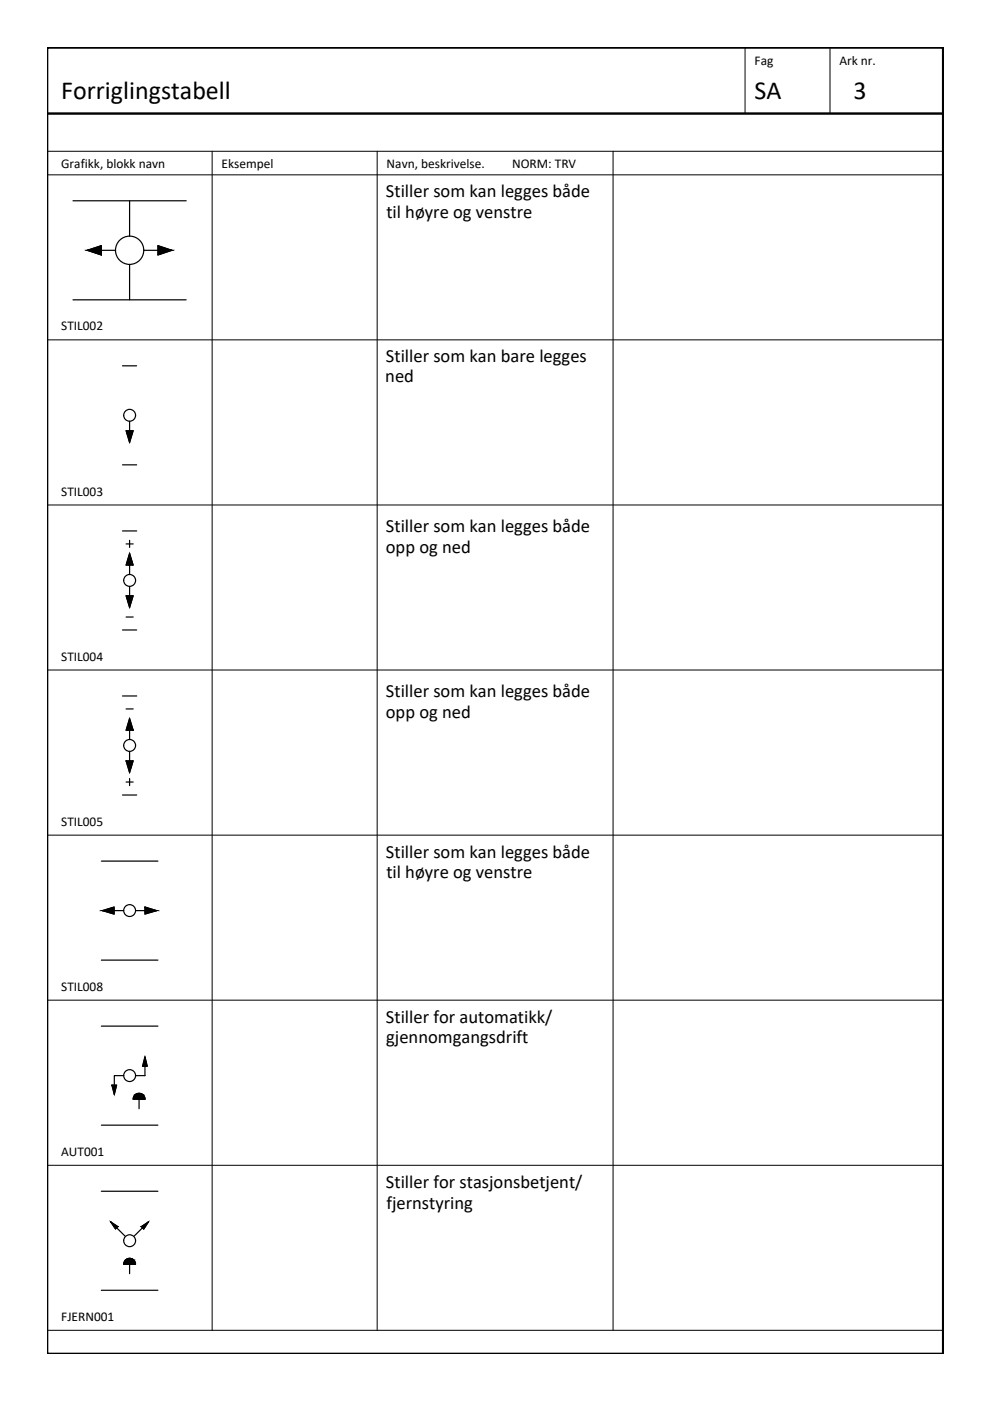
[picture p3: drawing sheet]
<svg xmlns="http://www.w3.org/2000/svg" width="210mm" height="297mm" viewBox="0 0 210 297" stroke-linecap="round" stroke-linejoin="round" font-family="sans-serif">
<g fill="none" stroke="#000" stroke-width=".25">
<path d="M15.5 42.6h24M18.5 53.1l3-1v2zM19.5 53.1l1.5-.5v1l-1.3-.5M21 52.8l-.8 .3 .8 .2M21.2 52.3v1.5l-2.2-.7 2.2-.8-2.2 .8h2.2M21.5 53.1h3M24.5 53.1a3 3 0 0 1 3-3 3 3 0 0 1 3 3M24.5 53.1a3 3 0 0 0 3 3 3 3 0 0 0 3-3M27.5 42.6v7.5M27.5 56.1v7.5M30.5 53.1h3M33.5 52.1l3 1-3 1z"/>
<path d="M33.7 52.3l2 .8-2 .7zM33.7 53.1h2M34 52.6l1.2 .5-1.2 .5zM34 52.8l.7 .3-.7 .2M15.5 63.6h24M26 77.6h3M26 98.6h3M26.7 91.3h1.5l-.7 2.5zM27 91.6h1l-.5 1.7zM27.2 91.8l.3 1 .2-1h-.5h.3v.8M27.5 89.3v2M26 112.6h3"/>
<path d="M26.7 115.3h1.5M27.5 117.3l.7 2.5h-1.5zM27.5 117.8l.5 1.8h-1zM27.5 118.3l.2 1h-.5zM27.5 114.6v1.5M27.5 118.3v1M27.5 119.8v2M26 133.6h3M26.7 126.3h1.5l-.7 2.5zM26.7 130.8h1.5M27 126.6h1l-.5 1.7zM27.2 126.8h.5l-.2 1z"/>
<path d="M27.5 124.3v2M27.5 126.8v.8M26 147.6h3M26.7 150.3h1.5M27.5 152.3l.7 2.5h-1.5zM27.5 152.8l.5 1.8h-1zM27.5 153.3l.2 1h-.5zM27.5 153.3v1M27.5 154.8v2M27.5 159.3v2M26 168.6h3M26.7 161.3h1.5l-.7 2.5z"/>
<path d="M26.7 165.8h1.5M27 161.6h1l-.5 1.7zM27.2 161.8h.5l-.2 1zM27.5 161.8v.8M27.5 165.1v1.5M21.5 182.6h12M21.7 193.1l2.5-.8v1.5zM22.2 193.1l1.8-.5v1zM22.7 193.1l1-.3v.5zM22.9 193.1h.8M24.2 193.1h2M28.7 193.1h2"/>
<path d="M30.7 192.3l2.5 .8-2.5 .7zM31 192.6l1.7 .5-1.7 .5zM31.2 192.8l1 .3-1 .2zM31.2 193.1h.5M21.5 217.6h12M21.5 203.6h12M21.5 238.6h12M23.7 230.1h1l-.5 2zM26.2 228.1h-2v3.2l.3-1h-.5l.2 1.5M26.2 228a1.26 1.26 0 0 1 1.3-1.2 1.26 1.26 0 0 1 1.2 1.2M26.2 228a1.26 1.26 0 0 0 1.3 1.3 1.26 1.26 0 0 0 1.2-1.3M28.5 233a1.01 1.01 0 0 1 1-1 1.01 1.01 0 0 1 1 1"/>
<path d="M28.7 233a.75 .75 0 0 1 .8-.7 .75 .75 0 0 1 .7 .7M28.8 232a1.26 1.26 0 0 1 1.3-.1 1.26 1.26 0 0 1 .7 1.1h-2.6l.1-.4zM29 233a.5 .5 0 0 1 .5-.5 .5 .5 0 0 1 .5 .5M29.2 233l.3-.3 .3 .3M29.5 233.1v2M30.7 224.8v-.2v3.5h-2M30.7 224.8l.3 1h-.5zM30.7 224.1l.5 2h-1zM30.7 224.3v.3M21.5 252.6h12M23.5 259.1l1.5 1-.5 .5zM23.5 259.1l3 3"/>
<path d="M24 259.6l.7 .5v.2h-.2zM31.5 259.1l-3 3M21.5 273.6h12M26.7 267a1.26 1.26 0 0 1 1.4-.1 1.26 1.26 0 0 1 .6 1.2h-2.5l.1-.4zM26.8 267.1a1.01 1.01 0 0 1 1.1-.2 1.01 1.01 0 0 1 .6 .9h-2zM26.9 267.3a.9 .9 0 0 1 1.3 .3h-1.5zM27.5 268.1v2M30 260.1l1.5-1-1 1.5zM30.2 260.1l.8-.5-.5 .7h-.3z"/>
<circle cx="27.5" cy="88" r="1.26"/>
<circle cx="27.5" cy="123.1" r="1.26"/>
<circle cx="27.5" cy="158" r="1.26"/>
<circle cx="27.5" cy="193.1" r="1.26"/>
<circle cx="27.5" cy="263.1" r="1.26"/>
</g>
<g fill="#000" stroke="#000" stroke-width=".21">
<path d="M26.7 91.3h1.5l-.7 2.5zM27.5 117.3l.7 2.5h-1.5zM26.7 126.3h1.5l-.7 2.5zM27.5 152.3l.7 2.5h-1.5zM26.7 161.3h1.5l-.7 2.5zM23.7 230.1h1l-.5 2zM30.7 224.1l.5 2h-1z"/>
<path d="M18.5 53.1l3-1v1zM18.5 53.1l3 1v-1z"/>
<path d="M33.5 52.1l3 1h-3zM33.5 53.1v1l3-1z"/>
<path d="M21.7 193.1l2.5-.8v.8zM21.7 193.1l2.5 .7v-.7z"/>
<path d="M30.7 192.3l2.5 .8h-2.5zM30.7 193.1v.7l2.5-.7z"/>
<path d="M29.4 231.8l.4 .1zM29.1 231.9h.7z"/>
<path d="M29.1 231.9l.9 .1zM28.9 232h1.1z"/>
<path d="M28.9 232l1.3 .1zM28.7 232.1h1.5z"/>
<path d="M28.7 232.1l1.7 .1-.2-.1zM28.7 232.1l1.7 .1h-1.8z"/>
<path d="M28.6 232.2l1.9 .2-.1-.2zM28.6 232.2l1.9 .2h-2.1z"/>
<path d="M28.4 232.4l2.2 .2-.1-.2zM28.4 232.4l2.2 .2h-2.3z"/>
<path d="M28.3 232.6l2.4 .2-.1-.2zM28.3 232.6l2.4 .2h-2.4z"/>
<path d="M28.3 232.8l2.4 .3v-.3zM28.3 232.8l2.4 .3h-2.5z"/>
<path d="M23.5 259.1l1.5 1h-.8zM24.2 260.1l.3 .5 .5-.5z"/>
<path d="M30 260.1l1.5-1-.7 1zM30 260.1l.5 .5 .3-.5z"/>
<path d="M27.4 266.8l.4 .1zM27.1 266.9h.7z"/>
<path d="M27.1 266.9h.9zM26.9 266.9h1.1z"/>
<path d="M26.9 266.9l1.3 .2-.2-.2zM26.7 267.1l.2-.2 1.3 .2z"/>
<path d="M26.7 267.1l1.7 .1-.2-.1zM26.6 267.2l.1-.1 1.7 .1z"/>
<path d="M26.6 267.2l1.9 .2-.1-.2zM26.6 267.2l1.9 .2h-2.1z"/>
<path d="M26.4 267.4l2.2 .2-.1-.2zM26.4 267.4l2.2 .2h-2.3z"/>
<path d="M26.3 267.6l2.4 .2-.1-.2zM26.3 267.6l2.4 .2h-2.5z"/>
<path d="M26.2 267.8l2.5 .3v-.3zM26.2 267.8l2.5 .3h-2.5z"/>
</g>
<path d="M10 10.1h190v276.9h-190zM10 24.1h189.9" fill="none" stroke="#000" stroke-width=".51"/>
<g fill="none" stroke="#000" stroke-width=".21">
<path d="M158 10.1v14M176 10.1v14M10 32.1h189.9M10 37.1h189.9M45 32.1v250M80 32.1v250M130 32.1v250M10 72.1h189.9M10 107.1h189.9M10 142.1h189.9M10 177.1h189.9M10 212.1h189.9"/>
<path d="M10 247.1h189.9M10 282.1h189.9"/>
</g>
<g font-size="5.5">
<text x="13" y="21.1">Forriglingstabell</text>
<text x="160" y="21.1">SA</text>
<text x="181" y="21.1">3</text>
</g>
<g font-size="3.9">
<text x="81.8" y="41.8">Stiller som kan legges både</text>
<text x="81.9" y="46.2">til høyre og venstre</text>
<text x="81.8" y="76.8">Stiller som kan bare legges</text>
<text x="81.7" y="81.1">ned</text>
<text x="81.8" y="112.9">Stiller som kan legges både</text>
<text x="81.8" y="117.2">opp og ned</text>
<text x="81.8" y="147.9">Stiller som kan legges både</text>
<text x="81.8" y="152.2">opp og ned</text>
<text x="81.8" y="181.8">Stiller som kan legges både</text>
<text x="81.9" y="186.2">til høyre og venstre</text>
<text x="81.8" y="216.9">Stiller for automatikk/</text>
<text x="81.9" y="221.2">gjennomgangsdrift</text>
<text x="81.8" y="251.9">Stiller for stasjonsbetjent/</text>
<text x="81.9" y="256.3">fjernstyring</text>
</g>
<g font-size="2.8">
<text x="160" y="13.9">Fag</text>
<text x="178" y="13.9">Ark nr.</text>
<text x="13" y="35.6">Grafikk, blokk navn</text>
<text x="47" y="35.6">Eksempel</text>
<text x="82" y="35.6">Navn, beskrivelse.</text>
<text x="108.6" y="35.6">NORM: TRV</text>
<text x="13" y="70.1">STIL002</text>
<text x="13" y="105.1">STIL003</text>
<text x="13" y="140.1">STIL004</text>
<text x="13" y="175.1">STIL005</text>
<text x="13" y="210.1">STIL008</text>
<text x="13" y="245.1">AUT001</text>
<text x="13" y="280.1">FJERN001</text>
</g>
</svg>
